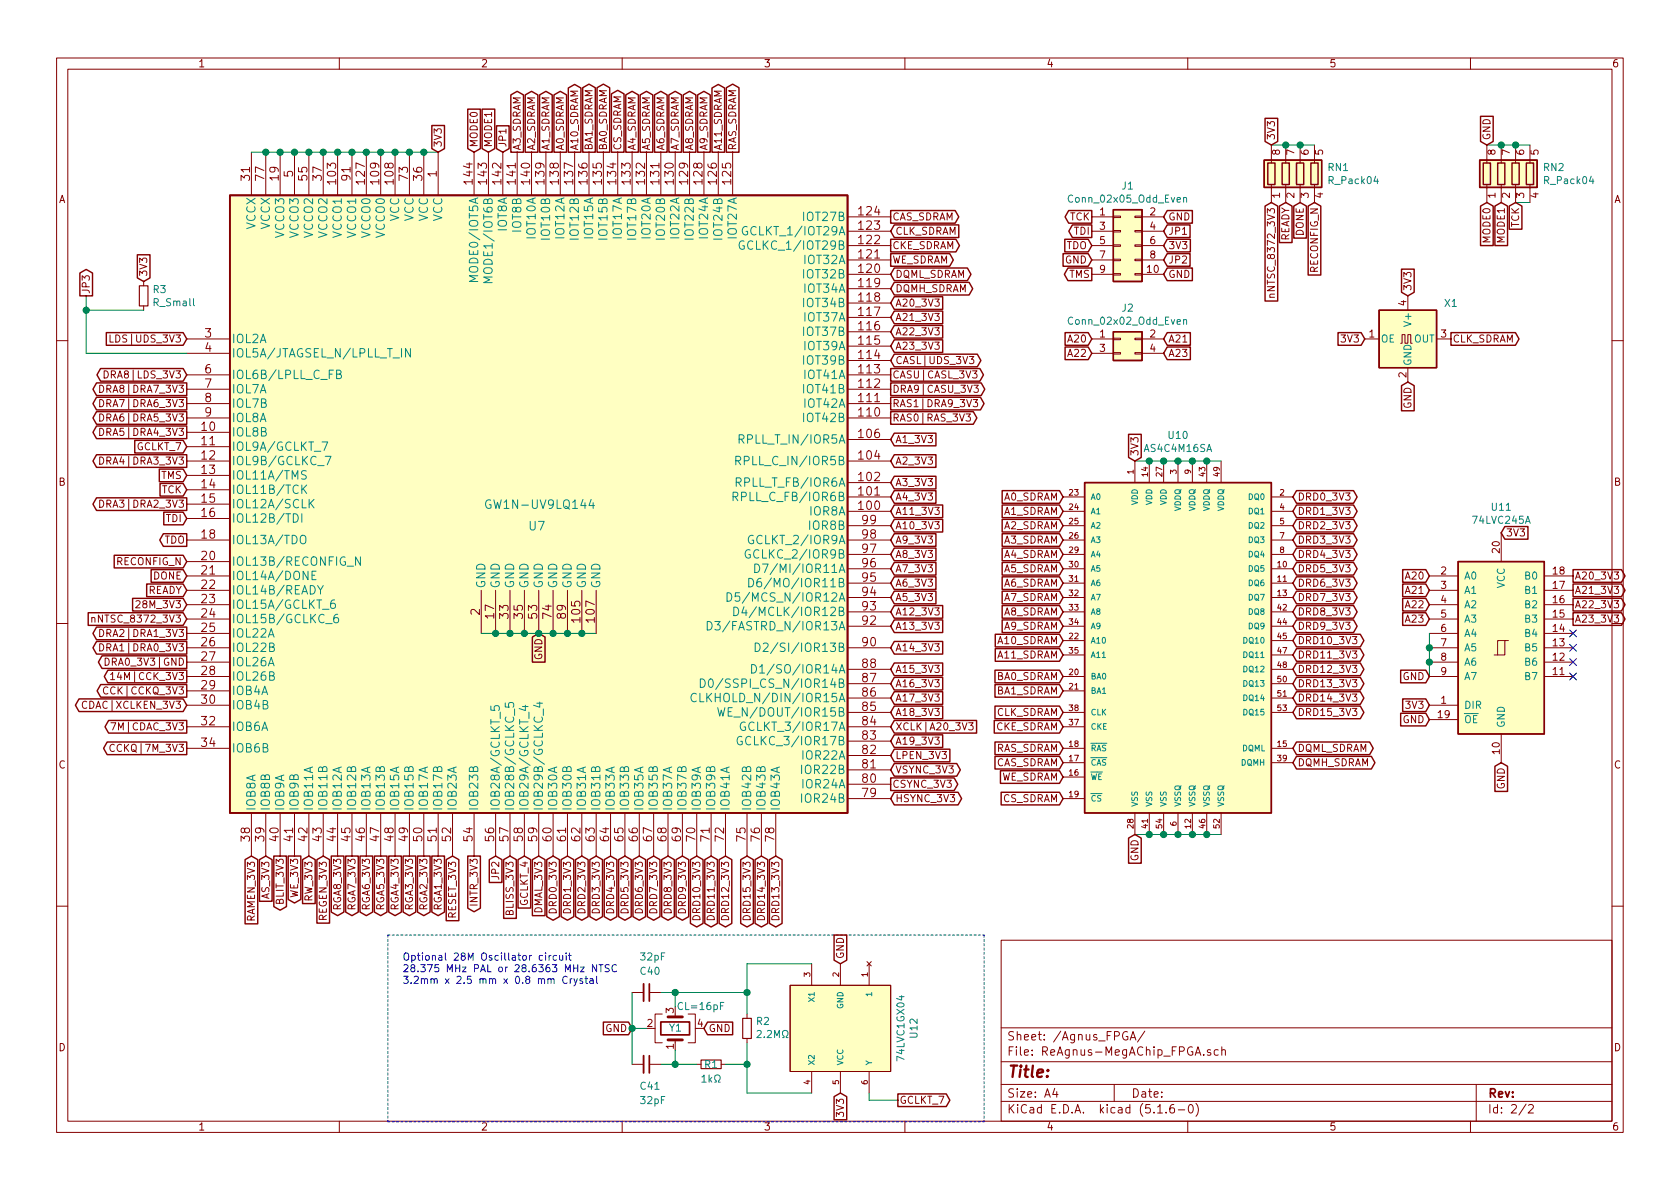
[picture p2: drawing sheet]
EESchema Schematic File Version 4
EELAYER 30 0
EELAYER END
$Descr A4 11693 8268
encoding utf-8
Sheet 2 2
Title ""
Date ""
Rev ""
Comp ""
Comment1 ""
Comment2 ""
Comment3 ""
Comment4 ""
$EndDescr
Text GLabel 3750 4400 3    50   Input ~ 0
GND
Text GLabel 3050 1050 1    50   Input ~ 0
3V3
$Comp
L ReAgnus-MegAChip:GW1N-UV9LQ144 U?
U 1 1
P 3750 3500
AR Path="/632F85D3" Ref="U?"  Part="1" 
AR Path="/632D3BDF/632F85D3" Ref="U?"  Part="1" 
AR Path="/632F104D/632F85D3" Ref="U7"  Part="1" 
F 0 "U7" H 3800 3350 60  0000 R CNN
F 1 "GW1N-UV9LQ144" H 4150 3500 60  0000 R CNN
F 2 "Package_QFP:LQFP-144_20x20mm_P0.5mm" H 3750 3600 60  0001 C CNN
F 3 "https://www.mouser.com/datasheet/2/1033/GW1N_series_of_FPGA_Products_Data_Sheet-1830682.pdf" H 5200 4700 60  0001 C CNN
	1    3750 3500
	1    0    0    -1  
$EndComp
Wire Wire Line
	3350 4400 3450 4400
Connection ~ 3450 4400
Wire Wire Line
	3450 4400 3550 4400
Connection ~ 3550 4400
Wire Wire Line
	3550 4400 3650 4400
Connection ~ 3650 4400
Wire Wire Line
	3650 4400 3750 4400
Connection ~ 3750 4400
Wire Wire Line
	3750 4400 3850 4400
Connection ~ 3850 4400
Wire Wire Line
	3850 4400 3950 4400
Connection ~ 3950 4400
Wire Wire Line
	3950 4400 4050 4400
Connection ~ 4050 4400
Wire Wire Line
	4050 4400 4150 4400
Wire Wire Line
	3050 1050 2950 1050
Connection ~ 1850 1050
Wire Wire Line
	1850 1050 1750 1050
Connection ~ 1950 1050
Wire Wire Line
	1950 1050 1850 1050
Connection ~ 2050 1050
Wire Wire Line
	2050 1050 1950 1050
Connection ~ 2150 1050
Wire Wire Line
	2150 1050 2050 1050
Connection ~ 2250 1050
Wire Wire Line
	2250 1050 2150 1050
Connection ~ 2350 1050
Wire Wire Line
	2350 1050 2250 1050
Connection ~ 2450 1050
Wire Wire Line
	2450 1050 2350 1050
Connection ~ 2550 1050
Wire Wire Line
	2550 1050 2450 1050
Connection ~ 2650 1050
Wire Wire Line
	2650 1050 2550 1050
Connection ~ 2750 1050
Wire Wire Line
	2750 1050 2650 1050
Connection ~ 2850 1050
Wire Wire Line
	2850 1050 2750 1050
Connection ~ 2950 1050
Wire Wire Line
	2950 1050 2850 1050
Text GLabel 3850 5950 3    50   BiDi ~ 0
DRD0_3V3
Text GLabel 3950 5950 3    50   BiDi ~ 0
DRD1_3V3
Text GLabel 4050 5950 3    50   BiDi ~ 0
DRD2_3V3
Text GLabel 4150 5950 3    50   BiDi ~ 0
DRD3_3V3
Text GLabel 4250 5950 3    50   BiDi ~ 0
DRD4_3V3
Text GLabel 4350 5950 3    50   BiDi ~ 0
DRD5_3V3
Text GLabel 4450 5950 3    50   BiDi ~ 0
DRD6_3V3
Text GLabel 4550 5950 3    50   BiDi ~ 0
DRD7_3V3
Text GLabel 4650 5950 3    50   BiDi ~ 0
DRD8_3V3
Text GLabel 4750 5950 3    50   BiDi ~ 0
DRD9_3V3
Text GLabel 4850 5950 3    50   BiDi ~ 0
DRD10_3V3
Text GLabel 4950 5950 3    50   BiDi ~ 0
DRD11_3V3
Text GLabel 5050 5950 3    50   BiDi ~ 0
DRD12_3V3
Text GLabel 5400 5950 3    50   BiDi ~ 0
DRD13_3V3
Text GLabel 5300 5950 3    50   BiDi ~ 0
DRD14_3V3
Text GLabel 5200 5950 3    50   BiDi ~ 0
DRD15_3V3
Text GLabel 6200 4950 2    50   Input ~ 0
A18_3V3
Text GLabel 6200 5150 2    50   Input ~ 0
A19_3V3
Text GLabel 6200 4850 2    50   Input ~ 0
A17_3V3
Text GLabel 6200 4750 2    50   Input ~ 0
A16_3V3
Text GLabel 6200 4650 2    50   Input ~ 0
A15_3V3
Text GLabel 6200 4500 2    50   Input ~ 0
A14_3V3
Text GLabel 6200 4350 2    50   Input ~ 0
A13_3V3
Text GLabel 6200 4250 2    50   Input ~ 0
A12_3V3
Text GLabel 6200 3550 2    50   Input ~ 0
A11_3V3
Text GLabel 6200 3650 2    50   Input ~ 0
A10_3V3
Text GLabel 6200 3750 2    50   Input ~ 0
A9_3V3
Text GLabel 6200 3850 2    50   Input ~ 0
A8_3V3
Text GLabel 6200 3950 2    50   Input ~ 0
A7_3V3
Text GLabel 6200 4050 2    50   Input ~ 0
A6_3V3
Text GLabel 6200 4150 2    50   Input ~ 0
A5_3V3
Text GLabel 6200 5050 2    50   Input ~ 0
XCLK|A20_3V3
Text GLabel 6200 5550 2    50   BiDi ~ 0
HSYNC_3V3
Text GLabel 6200 5450 2    50   Output ~ 0
CSYNC_3V3
Text GLabel 6200 5350 2    50   BiDi ~ 0
VSYNC_3V3
Text GLabel 6200 5250 2    50   Input ~ 0
LPEN_3V3
Text GLabel 6200 3450 2    50   Input ~ 0
A4_3V3
Text GLabel 6200 3350 2    50   Input ~ 0
A3_3V3
Text GLabel 6200 3200 2    50   Input ~ 0
A2_3V3
Text GLabel 6200 3050 2    50   Input ~ 0
A1_3V3
Text GLabel 6200 2900 2    50   Output ~ 0
RAS0|RAS_3V3
Text GLabel 6200 2800 2    50   Output ~ 0
RAS1|DRA9_3V3
Text GLabel 6200 2700 2    50   Output ~ 0
DRA9|CASU_3V3
Text GLabel 6200 2600 2    50   Output ~ 0
CASU|CASL_3V3
Text GLabel 6200 2500 2    50   BiDi ~ 0
CASL|UDS_3V3
Text GLabel 1300 2350 0    50   Input ~ 0
LDS|UDS_3V3
Text GLabel 1300 2600 0    50   BiDi ~ 0
DRA8|LDS_3V3
Text GLabel 1300 2700 0    50   Output ~ 0
DRA8|DRA7_3V3
Text GLabel 1300 2800 0    50   Output ~ 0
DRA7|DRA6_3V3
Text GLabel 1300 2900 0    50   Output ~ 0
DRA6|DRA5_3V3
Text GLabel 1300 3000 0    50   Output ~ 0
DRA5|DRA4_3V3
Text GLabel 1300 3200 0    50   Output ~ 0
DRA4|DRA3_3V3
Text GLabel 1300 3500 0    50   Output ~ 0
DRA3|DRA2_3V3
Text GLabel 1300 4400 0    50   Output ~ 0
DRA2|DRA1_3V3
Text GLabel 1300 4500 0    50   Output ~ 0
DRA1|DRA0_3V3
Text GLabel 1300 4600 0    50   Output ~ 0
DRA0_3V3|GND
Text GLabel 1950 5950 3    50   Output ~ 0
BLIT_3V3
Text GLabel 2050 5950 3    50   Output ~ 0
WE_3V3
Text GLabel 2150 5950 3    50   Input ~ 0
RW_3V3
Text GLabel 2250 5950 3    50   Input ~ 0
REGEN_3V3
Text GLabel 1850 5950 3    50   Input ~ 0
AS_3V3
Text GLabel 1750 5950 3    50   Input ~ 0
RAMEN_3V3
Text GLabel 1300 4200 0    50   Input ~ 0
28M_3V3
Text GLabel 1300 5200 0    50   Output ~ 0
CCKQ|7M_3V3
Text GLabel 1300 4800 0    50   Output ~ 0
CCK|CCKQ_3V3
Text GLabel 1300 4700 0    50   Output ~ 0
14M|CCK_3V3
Text GLabel 1300 5050 0    50   Output ~ 0
7M|CDAC_3V3
Text GLabel 1300 4900 0    50   BiDi ~ 0
CDAC|XCLKEN_3V3
Text GLabel 3050 5950 3    50   Output ~ 0
RGA1_3V3
Text GLabel 2950 5950 3    50   Output ~ 0
RGA2_3V3
Text GLabel 2850 5950 3    50   Output ~ 0
RGA3_3V3
Text GLabel 2750 5950 3    50   Output ~ 0
RGA4_3V3
Text GLabel 2650 5950 3    50   Output ~ 0
RGA5_3V3
Text GLabel 2550 5950 3    50   Output ~ 0
RGA6_3V3
Text GLabel 2450 5950 3    50   Output ~ 0
RGA7_3V3
Text GLabel 2350 5950 3    50   Output ~ 0
RGA8_3V3
Text GLabel 3150 5950 3    50   Input ~ 0
RESET_3V3
Text GLabel 3300 5950 3    50   Output ~ 0
INTR_3V3
Text GLabel 3750 5950 3    50   Input ~ 0
DMAL_3V3
Text GLabel 3550 5950 3    50   Input ~ 0
BLISS_3V3
$Comp
L Connector_Generic:Conn_02x05_Odd_Even J1
U 1 1
P 7800 1700
F 0 "J1" H 7850 2117 50  0000 C CNN
F 1 "Conn_02x05_Odd_Even" H 7850 2026 50  0000 C CNN
F 2 "Connector_PinHeader_2.54mm:PinHeader_2x05_P2.54mm_Vertical" H 7800 1700 50  0001 C CNN
F 3 "~" H 7800 1700 50  0001 C CNN
	1    7800 1700
	1    0    0    -1  
$EndComp
Text GLabel 7600 1500 0    50   Output ~ 0
TCK
Text GLabel 7600 1600 0    50   Output ~ 0
TDI
Text GLabel 7600 1700 0    50   Input ~ 0
TDO
Text GLabel 7600 1800 0    50   Input ~ 0
GND
Text GLabel 7600 1900 0    50   Output ~ 0
TMS
Text GLabel 8100 1500 2    50   Input ~ 0
GND
Text GLabel 8100 1900 2    50   Input ~ 0
GND
Text GLabel 8100 1600 2    50   Input ~ 0
JP1
Text GLabel 8100 1800 2    50   Input ~ 0
JP2
Text GLabel 8100 1700 2    50   Input ~ 0
3V3
Text GLabel 1300 3400 0    50   Input ~ 0
TCK
Text GLabel 1300 3600 0    50   Input ~ 0
TDI
Text GLabel 1300 3750 0    50   Output ~ 0
TDO
Text GLabel 1300 3300 0    50   Input ~ 0
TMS
Text GLabel 1300 3900 0    50   Input ~ 0
RECONFIG_N
Text GLabel 1300 4000 0    50   Input ~ 0
DONE
Text GLabel 1300 4100 0    50   Input ~ 0
READY
Text GLabel 1300 3100 0    50   Input ~ 0
GCLKT_7
Text GLabel 3650 5950 3    50   Input ~ 0
GCLKT_4
Text GLabel 3400 1050 1    50   Input ~ 0
MODE1
Text GLabel 3300 1050 1    50   Input ~ 0
MODE0
$Comp
L Memory_RAM:AS4C4M16SA U10
U 1 1
P 8200 4500
F 0 "U10" H 8200 5981 50  0000 C CNN
F 1 "AS4C4M16SA" H 8200 5890 50  0000 C CNN
F 2 "Package_SO:TSOP-II-54_22.2x10.16mm_P0.8mm" H 8200 4500 50  0001 C CIN
F 3 "https://www.alliancememory.com/wp-content/uploads/pdf/dram/64M-AS4C4M16SA-CI_v3.0_March%202015.pdf" H 8200 4250 50  0001 C CNN
	1    8200 4500
	1    0    0    -1  
$EndComp
Text GLabel 9000 3450 2    50   BiDi ~ 0
DRD0_3V3
Text GLabel 9000 3550 2    50   BiDi ~ 0
DRD1_3V3
Text GLabel 9000 3650 2    50   BiDi ~ 0
DRD2_3V3
Text GLabel 9000 3750 2    50   BiDi ~ 0
DRD3_3V3
Text GLabel 9000 3850 2    50   BiDi ~ 0
DRD4_3V3
Text GLabel 9000 3950 2    50   BiDi ~ 0
DRD5_3V3
Text GLabel 9000 4050 2    50   BiDi ~ 0
DRD6_3V3
Text GLabel 9000 4150 2    50   BiDi ~ 0
DRD7_3V3
Text GLabel 9000 4250 2    50   BiDi ~ 0
DRD8_3V3
Text GLabel 9000 4350 2    50   BiDi ~ 0
DRD9_3V3
Text GLabel 9000 4450 2    50   BiDi ~ 0
DRD10_3V3
Text GLabel 9000 4550 2    50   BiDi ~ 0
DRD11_3V3
Text GLabel 9000 4650 2    50   BiDi ~ 0
DRD12_3V3
Text GLabel 9000 4750 2    50   BiDi ~ 0
DRD13_3V3
Text GLabel 9000 4850 2    50   BiDi ~ 0
DRD14_3V3
Text GLabel 9000 4950 2    50   BiDi ~ 0
DRD15_3V3
Text GLabel 7900 3200 1    50   Input ~ 0
3V3
Wire Wire Line
	7900 3200 8000 3200
Connection ~ 8000 3200
Wire Wire Line
	8000 3200 8100 3200
Connection ~ 8100 3200
Wire Wire Line
	8100 3200 8200 3200
Connection ~ 8200 3200
Wire Wire Line
	8200 3200 8300 3200
Connection ~ 8300 3200
Wire Wire Line
	8300 3200 8400 3200
Connection ~ 8400 3200
Wire Wire Line
	8400 3200 8500 3200
Text GLabel 7900 5800 3    50   Input ~ 0
GND
Wire Wire Line
	7900 5800 8000 5800
Connection ~ 8000 5800
Wire Wire Line
	8000 5800 8100 5800
Connection ~ 8100 5800
Wire Wire Line
	8100 5800 8200 5800
Connection ~ 8200 5800
Wire Wire Line
	8200 5800 8300 5800
Connection ~ 8300 5800
Wire Wire Line
	8300 5800 8400 5800
Connection ~ 8400 5800
Wire Wire Line
	8400 5800 8500 5800
Text GLabel 1300 4300 0    50   Input ~ 0
nNTSC_8372_3V3
$Comp
L Device:R_Pack04 RN1
U 1 1
P 9050 1200
F 0 "RN1" H 9238 1246 50  0000 L CNN
F 1 "R_Pack04" H 9238 1155 50  0000 L CNN
F 2 "Agnus:RESCAF80P320X160X60-8N" V 9325 1200 50  0001 C CNN
F 3 "~" H 9050 1200 50  0001 C CNN
	1    9050 1200
	1    0    0    -1  
$EndComp
Text GLabel 8850 1000 1    50   Input ~ 0
3V3
Wire Wire Line
	8850 1000 8950 1000
Connection ~ 8950 1000
Wire Wire Line
	8950 1000 9050 1000
Connection ~ 9050 1000
Wire Wire Line
	9050 1000 9150 1000
Text GLabel 9150 1400 3    50   Input ~ 0
RECONFIG_N
Text GLabel 9050 1400 3    50   Input ~ 0
DONE
Text GLabel 8950 1400 3    50   Input ~ 0
READY
Text GLabel 8850 1400 3    50   Input ~ 0
nNTSC_8372_3V3
Text GLabel 10350 1000 1    50   Input ~ 0
GND
Text GLabel 10450 1400 3    50   Input ~ 0
MODE1
Text GLabel 10350 1400 3    50   Input ~ 0
MODE0
$Comp
L Device:R_Pack04 RN2
U 1 1
P 10550 1200
F 0 "RN2" H 10738 1246 50  0000 L CNN
F 1 "R_Pack04" H 10738 1155 50  0000 L CNN
F 2 "Agnus:RESCAF80P320X160X60-8N" V 10825 1200 50  0001 C CNN
F 3 "~" H 10550 1200 50  0001 C CNN
	1    10550 1200
	1    0    0    -1  
$EndComp
Wire Wire Line
	10350 1000 10450 1000
Connection ~ 10450 1000
Wire Wire Line
	10450 1000 10550 1000
Connection ~ 10550 1000
Wire Wire Line
	10550 1000 10650 1000
Text GLabel 10550 1400 3    50   Input ~ 0
TCK
Wire Wire Line
	10550 1400 10650 1400
Text GLabel 7400 3450 0    50   Input ~ 0
A0_SDRAM
Text GLabel 7400 3550 0    50   Input ~ 0
A1_SDRAM
Text GLabel 7400 3650 0    50   Input ~ 0
A2_SDRAM
Text GLabel 7400 3750 0    50   Input ~ 0
A3_SDRAM
Text GLabel 7400 3850 0    50   Input ~ 0
A4_SDRAM
Text GLabel 7400 3950 0    50   Input ~ 0
A5_SDRAM
Text GLabel 7400 4050 0    50   Input ~ 0
A6_SDRAM
Text GLabel 7400 4150 0    50   Input ~ 0
A7_SDRAM
Text GLabel 7400 4250 0    50   Input ~ 0
A8_SDRAM
Text GLabel 7400 4350 0    50   Input ~ 0
A9_SDRAM
Text GLabel 7400 4450 0    50   Input ~ 0
A10_SDRAM
Text GLabel 7400 4550 0    50   Input ~ 0
A11_SDRAM
Text GLabel 3900 1050 1    50   Output ~ 0
A0_SDRAM
Text GLabel 3800 1050 1    50   Output ~ 0
A1_SDRAM
Text GLabel 3700 1050 1    50   Output ~ 0
A2_SDRAM
Text GLabel 3600 1050 1    50   Output ~ 0
A3_SDRAM
Text GLabel 4400 1050 1    50   Output ~ 0
A4_SDRAM
Text GLabel 4500 1050 1    50   Output ~ 0
A5_SDRAM
Text GLabel 4600 1050 1    50   Output ~ 0
A6_SDRAM
Text GLabel 4700 1050 1    50   Output ~ 0
A7_SDRAM
Text GLabel 4800 1050 1    50   Output ~ 0
A8_SDRAM
Text GLabel 4900 1050 1    50   Output ~ 0
A9_SDRAM
Text GLabel 4000 1050 1    50   Output ~ 0
A10_SDRAM
Text GLabel 5000 1050 1    50   Output ~ 0
A11_SDRAM
Text GLabel 3500 1050 1    50   Input ~ 0
JP1
Text GLabel 7400 4700 0    50   Input ~ 0
BA0_SDRAM
Text GLabel 7400 4800 0    50   Input ~ 0
BA1_SDRAM
Text GLabel 4200 1050 1    50   Output ~ 0
BA0_SDRAM
Text GLabel 4100 1050 1    50   Output ~ 0
BA1_SDRAM
Text GLabel 7400 4950 0    50   Input ~ 0
CLK_SDRAM
Text GLabel 7400 5050 0    50   Input ~ 0
CKE_SDRAM
Text GLabel 7400 5550 0    50   Input ~ 0
CS_SDRAM
Text GLabel 7400 5200 0    50   Input ~ 0
RAS_SDRAM
Text GLabel 7400 5300 0    50   Input ~ 0
CAS_SDRAM
Text GLabel 7400 5400 0    50   Input ~ 0
WE_SDRAM
Text GLabel 9000 5200 2    50   BiDi ~ 0
DQML_SDRAM
Text GLabel 9000 5300 2    50   BiDi ~ 0
DQMH_SDRAM
Text GLabel 4300 1050 1    50   Output ~ 0
CS_SDRAM
Text GLabel 5100 1050 1    50   Output ~ 0
RAS_SDRAM
Text GLabel 6200 1500 2    50   Output ~ 0
CAS_SDRAM
Text GLabel 6200 1800 2    50   Output ~ 0
WE_SDRAM
Text GLabel 6200 1900 2    50   BiDi ~ 0
DQML_SDRAM
Text GLabel 6200 1600 2    50   Input ~ 0
CLK_SDRAM
Text GLabel 6200 1700 2    50   Output ~ 0
CKE_SDRAM
Text GLabel 6200 2000 2    50   BiDi ~ 0
DQMH_SDRAM
Text GLabel 9950 4000 0    50   Input ~ 0
A20
Text GLabel 9950 4100 0    50   Input ~ 0
A21
Text GLabel 9950 4200 0    50   Input ~ 0
A22
Text GLabel 9950 4300 0    50   Input ~ 0
A23
Text GLabel 7600 2450 0    50   Input ~ 0
A22
Text GLabel 8100 2450 2    50   Input ~ 0
A23
$Comp
L Connector_Generic:Conn_02x02_Odd_Even J2
U 1 1
P 7800 2350
F 0 "J2" H 7850 2567 50  0000 C CNN
F 1 "Conn_02x02_Odd_Even" H 7850 2476 50  0000 C CNN
F 2 "Connector_PinHeader_2.00mm:PinHeader_2x02_P2.00mm_Vertical" H 7800 2350 50  0001 C CNN
F 3 "~" H 7800 2350 50  0001 C CNN
	1    7800 2350
	1    0    0    -1  
$EndComp
Text GLabel 8100 2350 2    50   Input ~ 0
A21
Text GLabel 7600 2350 0    50   Input ~ 0
A20
$Comp
L Oscillator:SG-8002CA X1
U 1 1
P 9800 2350
F 0 "X1" H 10050 2600 50  0000 L CNN
F 1 "SG-8002CA" H 10144 2305 50  0001 L CNN
F 2 "Oscillator:Oscillator_SMD_SeikoEpson_SG8002CA-4Pin_7.0x5.0mm" H 10500 2000 50  0001 C CNN
F 3 "" H 9700 2350 50  0001 C CNN
	1    9800 2350
	1    0    0    -1  
$EndComp
Text GLabel 9800 2050 1    50   Input ~ 0
3V3
Text GLabel 9500 2350 0    50   Input ~ 0
3V3
Text GLabel 9800 2650 3    50   Input ~ 0
GND
Text GLabel 10100 2350 2    50   Output ~ 0
CLK_SDRAM
Text GLabel 9950 4700 0    50   Input ~ 0
GND
Text GLabel 9950 5000 0    50   Input ~ 0
GND
Text GLabel 10950 4000 2    50   Output ~ 0
A20_3V3
Text GLabel 10950 4100 2    50   Output ~ 0
A21_3V3
Text GLabel 10950 4200 2    50   Output ~ 0
A22_3V3
Text GLabel 10950 4300 2    50   Output ~ 0
A23_3V3
Text GLabel 6200 2100 2    50   Input ~ 0
A20_3V3
Text GLabel 6200 2200 2    50   Input ~ 0
A21_3V3
Text GLabel 6200 2300 2    50   Input ~ 0
A22_3V3
Text GLabel 6200 2400 2    50   Input ~ 0
A23_3V3
$Comp
L ReAgnus-MegAChip:74LVC245A U11
U 1 1
P 10450 4500
F 0 "U11" H 10450 5481 50  0000 C CNN
F 1 "74LVC245A" H 10450 5390 50  0000 C CNN
F 2 "Package_SO:TSSOP-20_4.4x6.5mm_P0.65mm" H 10450 4500 50  0001 C CNN
F 3 "https://www.mouser.se/datasheet/2/916/74LVC_LVCH245A-1389000.pdf" H 10450 4500 50  0001 C CNN
	1    10450 4500
	1    0    0    -1  
$EndComp
Text GLabel 10450 5300 3    50   Input ~ 0
GND
Text GLabel 10450 3700 2    50   Input ~ 0
3V3
Text GLabel 9950 4900 0    50   Input ~ 0
3V3
Wire Wire Line
	9950 4400 9950 4500
Connection ~ 9950 4500
Wire Wire Line
	9950 4500 9950 4600
Connection ~ 9950 4600
Wire Wire Line
	9950 4600 9950 4700
NoConn ~ 10950 4400
NoConn ~ 10950 4500
NoConn ~ 10950 4600
NoConn ~ 10950 4700
$Comp
L ReAgnus-MegAChip:74LVC1GX04 U12
U 1 1
P 5850 7150
F 0 "U12" H 5850 7665 50  0000 C CNN
F 1 "74LVC1GX04" H 5850 7574 50  0000 C CNN
F 2 "Package_SO:TSOP-6_1.65x3.05mm_P0.95mm" H 6350 8100 50  0001 C CNN
F 3 "https://www.mouser.se/datasheet/2/916/74LVC1GX04-2937637.pdf" H 6350 8100 50  0001 C CNN
	1    5850 7150
	0    1    1    0   
$EndComp
Text GLabel 5850 6700 1    50   Input ~ 0
GND
Text GLabel 6250 7650 2    50   Output ~ 0
GCLKT_7
Text GLabel 3450 5950 3    50   Input ~ 0
JP2
Text GLabel 5850 7600 3    50   Input ~ 0
3V3
$Comp
L Device:Crystal_GND24 Y1
U 1 1
P 4700 7150
F 0 "Y1" V 4700 7100 50  0000 L CNN
F 1 "CL=16pF" V 4850 6800 50  0000 L CNN
F 2 "Crystal:Crystal_SMD_SeikoEpson_FA238-4Pin_3.2x2.5mm" H 4700 7150 50  0001 C CNN
F 3 "~" H 4700 7150 50  0001 C CNN
	1    4700 7150
	0    -1   -1   0   
$EndComp
Text GLabel 4400 7150 0    50   Input ~ 0
GND
Text GLabel 4900 7150 2    50   Input ~ 0
GND
Wire Wire Line
	6250 7650 6050 7650
Wire Wire Line
	6050 7650 6050 7600
$Comp
L Device:C_Small C?
U 1 1
P 4500 7400
AR Path="/6383AF05" Ref="C?"  Part="1" 
AR Path="/632D3BDF/6383AF05" Ref="C?"  Part="1" 
AR Path="/632F104D/6383AF05" Ref="C41"  Part="1" 
F 0 "C41" V 4650 7350 50  0000 L CNN
F 1 "32pF" V 4750 7350 50  0000 L CNN
F 2 "Capacitor_SMD:C_0603_1608Metric_Pad1.05x0.95mm_HandSolder" H 4500 7400 50  0001 C CNN
F 3 "~" H 4500 7400 50  0001 C CNN
	1    4500 7400
	0    1    1    0   
$EndComp
Wire Wire Line
	4600 6900 4700 6900
Wire Wire Line
	4700 7000 4700 6900
$Comp
L Device:R_Small R1
U 1 1
P 4950 7400
F 0 "R1" V 4950 7400 50  0000 C CNN
F 1 "1kΩ" V 5050 7400 50  0000 C CNN
F 2 "Resistor_SMD:R_0603_1608Metric_Pad1.05x0.95mm_HandSolder" H 4950 7400 50  0001 C CNN
F 3 "~" H 4950 7400 50  0001 C CNN
	1    4950 7400
	0    1    1    0   
$EndComp
$Comp
L Device:R_Small R2
U 1 1
P 5200 7150
F 0 "R2" H 5141 7104 50  0000 R CNN
F 1 "2.2MΩ" H 5141 7195 50  0000 R CNN
F 2 "Resistor_SMD:R_0603_1608Metric_Pad1.05x0.95mm_HandSolder" H 5200 7150 50  0001 C CNN
F 3 "~" H 5200 7150 50  0001 C CNN
	1    5200 7150
	-1   0    0    1   
$EndComp
Wire Wire Line
	4700 6900 5200 6900
Wire Wire Line
	5200 6900 5200 6700
Wire Wire Line
	5200 6700 5650 6700
Connection ~ 4700 6900
Wire Wire Line
	5200 7050 5200 6900
Connection ~ 5200 6900
$Comp
L Device:C_Small C?
U 1 1
P 4500 6900
AR Path="/63835116" Ref="C?"  Part="1" 
AR Path="/632D3BDF/63835116" Ref="C?"  Part="1" 
AR Path="/632F104D/63835116" Ref="C40"  Part="1" 
F 0 "C40" V 4350 6850 50  0000 L CNN
F 1 "32pF" V 4250 6850 50  0000 L CNN
F 2 "Capacitor_SMD:C_0603_1608Metric_Pad1.05x0.95mm_HandSolder" H 4500 6900 50  0001 C CNN
F 3 "~" H 4500 6900 50  0001 C CNN
	1    4500 6900
	0    1    1    0   
$EndComp
Wire Wire Line
	4600 7400 4700 7400
Wire Wire Line
	4700 7300 4700 7400
Connection ~ 4700 7400
Wire Wire Line
	4700 7400 4850 7400
Wire Wire Line
	5200 7250 5200 7400
Wire Wire Line
	5200 7600 5650 7600
Wire Wire Line
	5050 7400 5200 7400
Connection ~ 5200 7400
Wire Wire Line
	5200 7400 5200 7600
Wire Wire Line
	4400 6900 4400 7150
Wire Wire Line
	4400 7150 4500 7150
Connection ~ 4400 7150
Wire Wire Line
	4400 7150 4400 7400
Wire Notes Line
	6850 6500 6850 7800
Text Notes 2800 6850 0    50   ~ 0
Optional 28M Oscillator circuit\n28.375 MHz PAL or 28.6363 MHz NTSC\n3.2mm x 2.5 mm x 0.8 mm Crystal
Wire Notes Line
	2700 6500 2700 7800
Wire Notes Line
	2700 7800 6850 7800
Wire Notes Line
	2700 6500 6850 6500
Text GLabel 1000 1950 1    50   Input ~ 0
3V3
Wire Wire Line
	1300 2450 600  2450
Wire Wire Line
	600  2450 600  2150
Text GLabel 600  2050 1    50   Output ~ 0
JP3
$Comp
L Device:R_Small R3
U 1 1
P 1000 2050
F 0 "R3" H 1059 2096 50  0000 L CNN
F 1 "R_Small" H 1059 2005 50  0000 L CNN
F 2 "Resistor_SMD:R_0805_2012Metric_Pad1.15x1.40mm_HandSolder" H 1000 2050 50  0001 C CNN
F 3 "~" H 1000 2050 50  0001 C CNN
	1    1000 2050
	1    0    0    -1  
$EndComp
Wire Wire Line
	600  2150 1000 2150
Connection ~ 600  2150
Wire Wire Line
	600  2150 600  2050
$EndSCHEMATC
